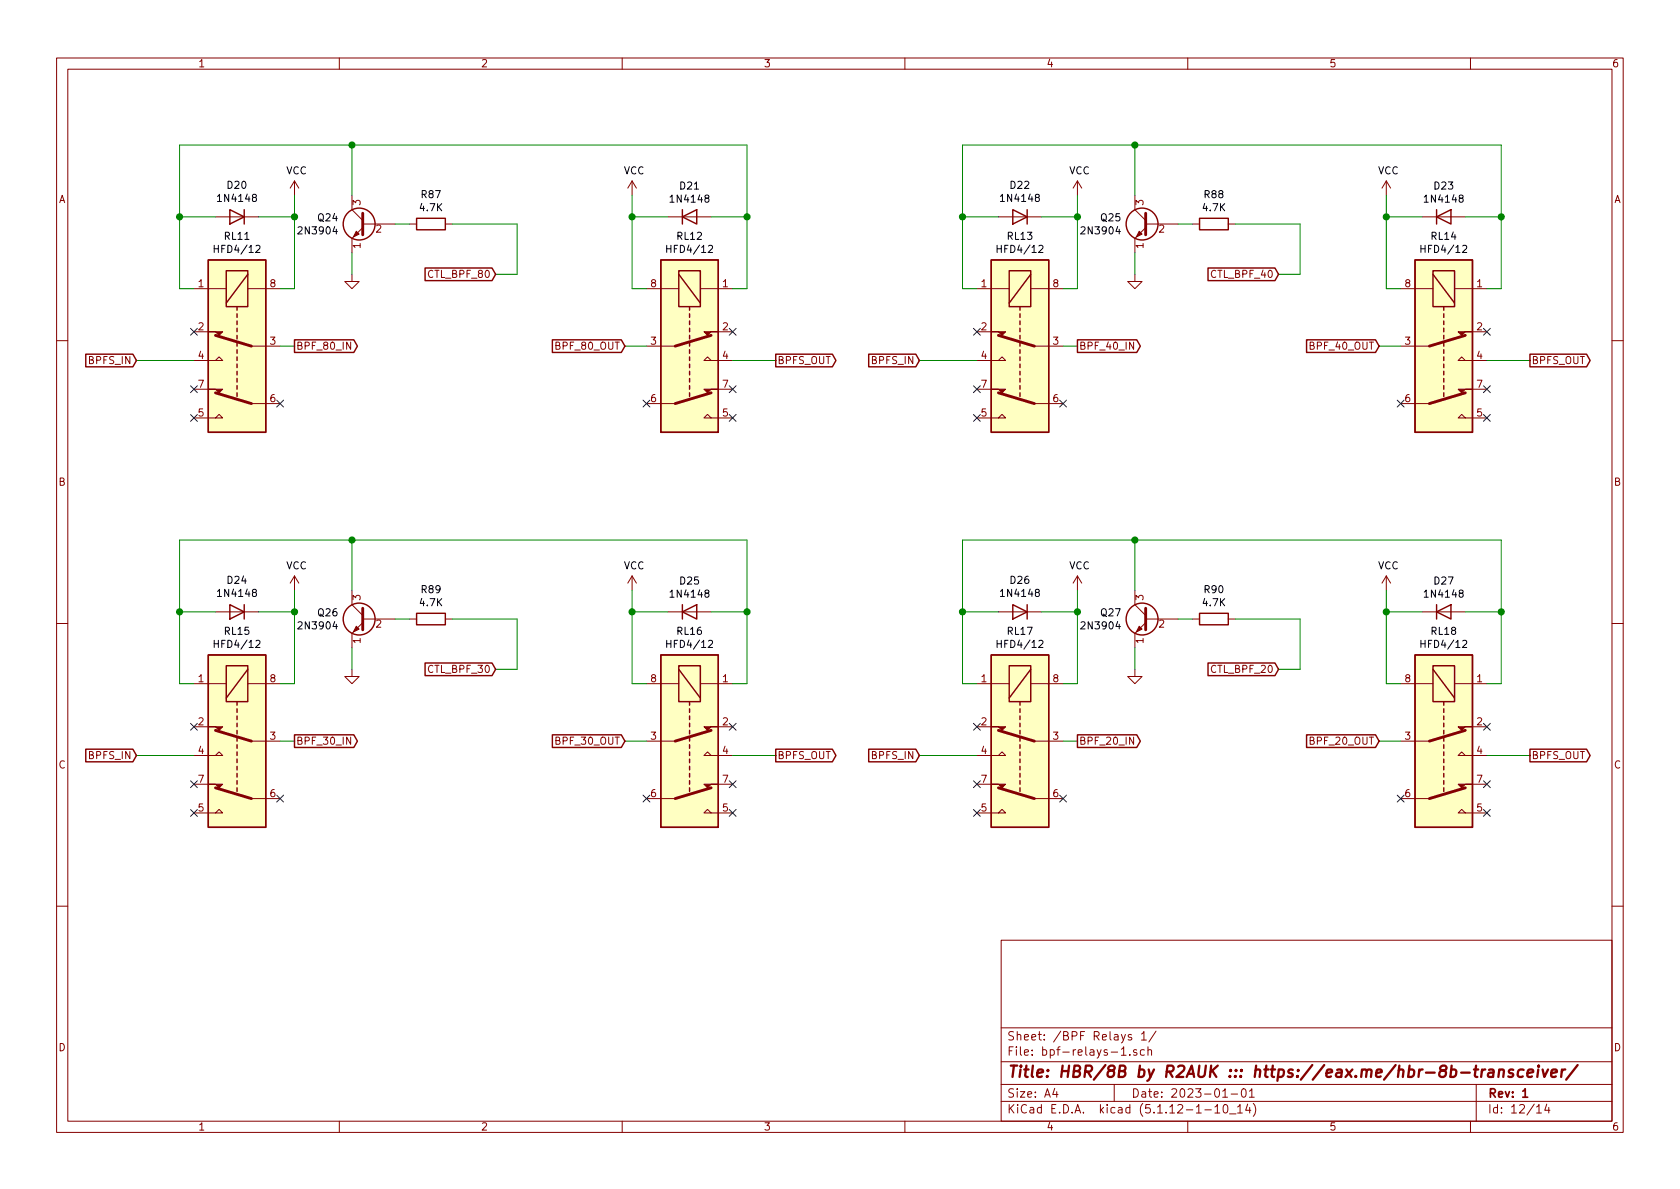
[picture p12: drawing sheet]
EESchema Schematic File Version 4
EELAYER 30 0
EELAYER END
$Descr A4 11693 8268
encoding utf-8
Sheet 12 14
Title "HBR/8B by R2AUK ::: https://eax.me/hbr-8b-transceiver/"
Date "2023-01-01"
Rev "1"
Comp ""
Comment1 ""
Comment2 ""
Comment3 ""
Comment4 ""
$EndDescr
$Comp
L Relay:G2RL-2-ASI-DC5 RL?
U 1 1
P 1650 2400
AR Path="/62866BC1/63BBBF05" Ref="RL?"  Part="1" 
AR Path="/63A27CB7/63BBBF05" Ref="RL?"  Part="1" 
AR Path="/63B927EB/63BBBF05" Ref="RL11"  Part="1" 
F 0 "RL11" V 883 2400 50  0000 C CNN
F 1 "HFD4/12" V 974 2400 50  0000 C CNN
F 2 "Relay_THT:Relay_DPDT_Omron_G2RL" H 2300 2350 50  0001 L CNN
F 3 "" H 1650 2400 50  0001 C CNN
	1    1650 2400
	0    -1   1    0   
$EndComp
NoConn ~ 1350 2700
NoConn ~ 1950 2800
NoConn ~ 1350 2900
$Comp
L Relay:G2RL-2-ASI-DC5 RL?
U 1 1
P 4800 2400
AR Path="/62866BC1/63BBBF0E" Ref="RL?"  Part="1" 
AR Path="/63A27CB7/63BBBF0E" Ref="RL?"  Part="1" 
AR Path="/63B927EB/63BBBF0E" Ref="RL12"  Part="1" 
F 0 "RL12" V 4033 2400 50  0000 C CNN
F 1 "HFD4/12" V 4124 2400 50  0000 C CNN
F 2 "Relay_THT:Relay_DPDT_Omron_G2RL" H 5450 2350 50  0001 L CNN
F 3 "" H 4800 2400 50  0001 C CNN
	1    4800 2400
	0    1    1    0   
$EndComp
NoConn ~ 4500 2800
NoConn ~ 5100 2700
NoConn ~ 5100 2900
NoConn ~ 5100 2300
NoConn ~ 1350 2300
$Comp
L power:VCC #PWR?
U 1 1
P 2050 1350
AR Path="/62866BC1/63BBBF19" Ref="#PWR?"  Part="1" 
AR Path="/63A27CB7/63BBBF19" Ref="#PWR?"  Part="1" 
AR Path="/63B927EB/63BBBF19" Ref="#PWR0177"  Part="1" 
F 0 "#PWR0177" H 2050 1200 50  0001 C CNN
F 1 "VCC" H 2065 1523 50  0000 C CNN
F 2 "" H 2050 1350 50  0001 C CNN
F 3 "" H 2050 1350 50  0001 C CNN
	1    2050 1350
	1    0    0    -1  
$EndComp
$Comp
L power:VCC #PWR?
U 1 1
P 4400 1350
AR Path="/62866BC1/63BBBF1F" Ref="#PWR?"  Part="1" 
AR Path="/63A27CB7/63BBBF1F" Ref="#PWR?"  Part="1" 
AR Path="/63B927EB/63BBBF1F" Ref="#PWR0178"  Part="1" 
F 0 "#PWR0178" H 4400 1200 50  0001 C CNN
F 1 "VCC" H 4415 1523 50  0000 C CNN
F 2 "" H 4400 1350 50  0001 C CNN
F 3 "" H 4400 1350 50  0001 C CNN
	1    4400 1350
	1    0    0    -1  
$EndComp
$Comp
L Diode:1N4007 D?
U 1 1
P 4800 1500
AR Path="/62866BC1/63BBBF25" Ref="D?"  Part="1" 
AR Path="/63A27CB7/63BBBF25" Ref="D?"  Part="1" 
AR Path="/63B927EB/63BBBF25" Ref="D21"  Part="1" 
F 0 "D21" H 4800 1717 50  0000 C CNN
F 1 "1N4148" H 4800 1626 50  0000 C CNN
F 2 "Diode_THT:D_DO-41_SOD81_P10.16mm_Horizontal" H 4800 1325 50  0001 C CNN
F 3 "" H 4800 1500 50  0001 C CNN
	1    4800 1500
	1    0    0    -1  
$EndComp
$Comp
L Diode:1N4007 D?
U 1 1
P 1650 1500
AR Path="/62866BC1/63BBBF2B" Ref="D?"  Part="1" 
AR Path="/63A27CB7/63BBBF2B" Ref="D?"  Part="1" 
AR Path="/63B927EB/63BBBF2B" Ref="D20"  Part="1" 
F 0 "D20" H 1650 1283 50  0000 C CNN
F 1 "1N4148" H 1650 1374 50  0000 C CNN
F 2 "Diode_THT:D_DO-41_SOD81_P10.16mm_Horizontal" H 1650 1325 50  0001 C CNN
F 3 "" H 1650 1500 50  0001 C CNN
	1    1650 1500
	-1   0    0    1   
$EndComp
Wire Wire Line
	1950 2000 2050 2000
Wire Wire Line
	2050 2000 2050 1500
Wire Wire Line
	1800 1500 2050 1500
Connection ~ 2050 1500
Wire Wire Line
	2050 1500 2050 1350
Wire Wire Line
	4500 2000 4400 2000
Wire Wire Line
	4400 2000 4400 1500
Wire Wire Line
	4650 1500 4400 1500
Connection ~ 4400 1500
Wire Wire Line
	4400 1500 4400 1350
Wire Wire Line
	1350 2000 1250 2000
Wire Wire Line
	1250 2000 1250 1500
Wire Wire Line
	1250 1500 1500 1500
Wire Wire Line
	1250 1500 1250 1000
Connection ~ 1250 1500
Wire Wire Line
	4950 1500 5200 1500
Wire Wire Line
	5200 2000 5200 1500
Wire Wire Line
	5200 2000 5100 2000
Connection ~ 5200 1500
Wire Wire Line
	5200 1500 5200 1000
$Comp
L Transistor_BJT:2N3904 Q?
U 1 1
P 2550 1550
AR Path="/62866BC1/63BBBF45" Ref="Q?"  Part="1" 
AR Path="/63A27CB7/63BBBF45" Ref="Q?"  Part="1" 
AR Path="/63B927EB/63BBBF45" Ref="Q24"  Part="1" 
F 0 "Q24" H 2741 1596 50  0000 L CNN
F 1 "2N3904" H 2741 1505 50  0000 L CNN
F 2 "Package_TO_SOT_THT:TO-92_Inline" H 2750 1475 50  0001 L CIN
F 3 "https://www.fairchildsemi.com/datasheets/2N/2N3904.pdf" H 2550 1550 50  0001 L CNN
	1    2550 1550
	-1   0    0    -1  
$EndComp
$Comp
L power:GND #PWR?
U 1 1
P 2450 1900
AR Path="/62866BC1/63BBBF4B" Ref="#PWR?"  Part="1" 
AR Path="/63A27CB7/63BBBF4B" Ref="#PWR?"  Part="1" 
AR Path="/63B927EB/63BBBF4B" Ref="#PWR0181"  Part="1" 
F 0 "#PWR0181" H 2450 1650 50  0001 C CNN
F 1 "GND" H 2455 1727 50  0001 C CNN
F 2 "" H 2450 1900 50  0001 C CNN
F 3 "" H 2450 1900 50  0001 C CNN
	1    2450 1900
	1    0    0    -1  
$EndComp
Wire Wire Line
	2450 1900 2450 1750
$Comp
L Device:R R?
U 1 1
P 3000 1550
AR Path="/62866BC1/63BBBF52" Ref="R?"  Part="1" 
AR Path="/63A27CB7/63BBBF52" Ref="R?"  Part="1" 
AR Path="/63B927EB/63BBBF52" Ref="R87"  Part="1" 
F 0 "R87" V 2793 1550 50  0000 C CNN
F 1 "4.7K" V 2884 1550 50  0000 C CNN
F 2 "" V 2930 1550 50  0001 C CNN
F 3 "~" H 3000 1550 50  0001 C CNN
	1    3000 1550
	0    1    1    0   
$EndComp
Wire Wire Line
	2850 1550 2750 1550
Text GLabel 3450 1900 0    50   Input ~ 0
CTL_BPF_80
Text GLabel 5400 2500 2    50   Output ~ 0
BPFS_OUT
Text GLabel 950  2500 0    50   Input ~ 0
BPFS_IN
Wire Wire Line
	5400 2500 5100 2500
Wire Wire Line
	950  2500 1350 2500
Wire Wire Line
	1250 1000 2450 1000
Text GLabel 2050 2400 2    50   Output ~ 0
BPF_80_IN
Text GLabel 4350 2400 0    50   Input ~ 0
BPF_80_OUT
Wire Wire Line
	4350 2400 4500 2400
Wire Wire Line
	2050 2400 1950 2400
Wire Wire Line
	2450 1000 2450 1350
Wire Wire Line
	3600 1550 3600 1900
Wire Wire Line
	3600 1900 3450 1900
Wire Wire Line
	3150 1550 3600 1550
$Comp
L Relay:G2RL-2-ASI-DC5 RL?
U 1 1
P 1650 5150
AR Path="/62866BC1/63BBBF67" Ref="RL?"  Part="1" 
AR Path="/63A27CB7/63BBBF67" Ref="RL?"  Part="1" 
AR Path="/63B927EB/63BBBF67" Ref="RL15"  Part="1" 
F 0 "RL15" V 883 5150 50  0000 C CNN
F 1 "HFD4/12" V 974 5150 50  0000 C CNN
F 2 "Relay_THT:Relay_DPDT_Omron_G2RL" H 2300 5100 50  0001 L CNN
F 3 "" H 1650 5150 50  0001 C CNN
	1    1650 5150
	0    -1   1    0   
$EndComp
NoConn ~ 1350 5450
NoConn ~ 1950 5550
NoConn ~ 1350 5650
$Comp
L Relay:G2RL-2-ASI-DC5 RL?
U 1 1
P 4800 5150
AR Path="/62866BC1/63BBBF70" Ref="RL?"  Part="1" 
AR Path="/63A27CB7/63BBBF70" Ref="RL?"  Part="1" 
AR Path="/63B927EB/63BBBF70" Ref="RL16"  Part="1" 
F 0 "RL16" V 4033 5150 50  0000 C CNN
F 1 "HFD4/12" V 4124 5150 50  0000 C CNN
F 2 "Relay_THT:Relay_DPDT_Omron_G2RL" H 5450 5100 50  0001 L CNN
F 3 "" H 4800 5150 50  0001 C CNN
	1    4800 5150
	0    1    1    0   
$EndComp
NoConn ~ 4500 5550
NoConn ~ 5100 5450
NoConn ~ 5100 5650
NoConn ~ 5100 5050
NoConn ~ 1350 5050
$Comp
L power:VCC #PWR?
U 1 1
P 2050 4100
AR Path="/62866BC1/63BBBF7B" Ref="#PWR?"  Part="1" 
AR Path="/63A27CB7/63BBBF7B" Ref="#PWR?"  Part="1" 
AR Path="/63B927EB/63BBBF7B" Ref="#PWR0183"  Part="1" 
F 0 "#PWR0183" H 2050 3950 50  0001 C CNN
F 1 "VCC" H 2065 4273 50  0000 C CNN
F 2 "" H 2050 4100 50  0001 C CNN
F 3 "" H 2050 4100 50  0001 C CNN
	1    2050 4100
	1    0    0    -1  
$EndComp
$Comp
L power:VCC #PWR?
U 1 1
P 4400 4100
AR Path="/62866BC1/63BBBF81" Ref="#PWR?"  Part="1" 
AR Path="/63A27CB7/63BBBF81" Ref="#PWR?"  Part="1" 
AR Path="/63B927EB/63BBBF81" Ref="#PWR0184"  Part="1" 
F 0 "#PWR0184" H 4400 3950 50  0001 C CNN
F 1 "VCC" H 4415 4273 50  0000 C CNN
F 2 "" H 4400 4100 50  0001 C CNN
F 3 "" H 4400 4100 50  0001 C CNN
	1    4400 4100
	1    0    0    -1  
$EndComp
$Comp
L Diode:1N4007 D?
U 1 1
P 4800 4250
AR Path="/62866BC1/63BBBF87" Ref="D?"  Part="1" 
AR Path="/63A27CB7/63BBBF87" Ref="D?"  Part="1" 
AR Path="/63B927EB/63BBBF87" Ref="D25"  Part="1" 
F 0 "D25" H 4800 4467 50  0000 C CNN
F 1 "1N4148" H 4800 4376 50  0000 C CNN
F 2 "Diode_THT:D_DO-41_SOD81_P10.16mm_Horizontal" H 4800 4075 50  0001 C CNN
F 3 "" H 4800 4250 50  0001 C CNN
	1    4800 4250
	1    0    0    -1  
$EndComp
$Comp
L Diode:1N4007 D?
U 1 1
P 1650 4250
AR Path="/62866BC1/63BBBF8D" Ref="D?"  Part="1" 
AR Path="/63A27CB7/63BBBF8D" Ref="D?"  Part="1" 
AR Path="/63B927EB/63BBBF8D" Ref="D24"  Part="1" 
F 0 "D24" H 1650 4033 50  0000 C CNN
F 1 "1N4148" H 1650 4124 50  0000 C CNN
F 2 "Diode_THT:D_DO-41_SOD81_P10.16mm_Horizontal" H 1650 4075 50  0001 C CNN
F 3 "" H 1650 4250 50  0001 C CNN
	1    1650 4250
	-1   0    0    1   
$EndComp
Wire Wire Line
	1950 4750 2050 4750
Wire Wire Line
	2050 4750 2050 4250
Wire Wire Line
	1800 4250 2050 4250
Connection ~ 2050 4250
Wire Wire Line
	2050 4250 2050 4100
Wire Wire Line
	4500 4750 4400 4750
Wire Wire Line
	4400 4750 4400 4250
Wire Wire Line
	4650 4250 4400 4250
Connection ~ 4400 4250
Wire Wire Line
	4400 4250 4400 4100
Wire Wire Line
	1350 4750 1250 4750
Wire Wire Line
	1250 4750 1250 4250
Wire Wire Line
	1250 4250 1500 4250
Wire Wire Line
	1250 4250 1250 3750
Connection ~ 1250 4250
Wire Wire Line
	4950 4250 5200 4250
Wire Wire Line
	5200 4750 5200 4250
Wire Wire Line
	5200 4750 5100 4750
Connection ~ 5200 4250
Wire Wire Line
	5200 4250 5200 3750
$Comp
L Transistor_BJT:2N3904 Q?
U 1 1
P 2550 4300
AR Path="/62866BC1/63BBBFA7" Ref="Q?"  Part="1" 
AR Path="/63A27CB7/63BBBFA7" Ref="Q?"  Part="1" 
AR Path="/63B927EB/63BBBFA7" Ref="Q26"  Part="1" 
F 0 "Q26" H 2741 4346 50  0000 L CNN
F 1 "2N3904" H 2741 4255 50  0000 L CNN
F 2 "Package_TO_SOT_THT:TO-92_Inline" H 2750 4225 50  0001 L CIN
F 3 "https://www.fairchildsemi.com/datasheets/2N/2N3904.pdf" H 2550 4300 50  0001 L CNN
	1    2550 4300
	-1   0    0    -1  
$EndComp
$Comp
L power:GND #PWR?
U 1 1
P 2450 4650
AR Path="/62866BC1/63BBBFAD" Ref="#PWR?"  Part="1" 
AR Path="/63A27CB7/63BBBFAD" Ref="#PWR?"  Part="1" 
AR Path="/63B927EB/63BBBFAD" Ref="#PWR0187"  Part="1" 
F 0 "#PWR0187" H 2450 4400 50  0001 C CNN
F 1 "GND" H 2455 4477 50  0001 C CNN
F 2 "" H 2450 4650 50  0001 C CNN
F 3 "" H 2450 4650 50  0001 C CNN
	1    2450 4650
	1    0    0    -1  
$EndComp
Wire Wire Line
	2450 4650 2450 4500
$Comp
L Device:R R?
U 1 1
P 3000 4300
AR Path="/62866BC1/63BBBFB4" Ref="R?"  Part="1" 
AR Path="/63A27CB7/63BBBFB4" Ref="R?"  Part="1" 
AR Path="/63B927EB/63BBBFB4" Ref="R89"  Part="1" 
F 0 "R89" V 2793 4300 50  0000 C CNN
F 1 "4.7K" V 2884 4300 50  0000 C CNN
F 2 "" V 2930 4300 50  0001 C CNN
F 3 "~" H 3000 4300 50  0001 C CNN
	1    3000 4300
	0    1    1    0   
$EndComp
Wire Wire Line
	2850 4300 2750 4300
Text GLabel 3450 4650 0    50   Input ~ 0
CTL_BPF_30
Text GLabel 5400 5250 2    50   Output ~ 0
BPFS_OUT
Text GLabel 950  5250 0    50   Input ~ 0
BPFS_IN
Wire Wire Line
	5400 5250 5100 5250
Wire Wire Line
	950  5250 1350 5250
Wire Wire Line
	1250 3750 2450 3750
Text GLabel 2050 5150 2    50   Output ~ 0
BPF_30_IN
Text GLabel 4350 5150 0    50   Input ~ 0
BPF_30_OUT
Wire Wire Line
	4350 5150 4500 5150
Wire Wire Line
	2050 5150 1950 5150
Wire Wire Line
	2450 3750 2450 4100
Wire Wire Line
	3600 4300 3600 4650
Wire Wire Line
	3600 4650 3450 4650
Wire Wire Line
	3150 4300 3600 4300
$Comp
L Relay:G2RL-2-ASI-DC5 RL?
U 1 1
P 7100 2400
AR Path="/62866BC1/63BBBFC9" Ref="RL?"  Part="1" 
AR Path="/63A27CB7/63BBBFC9" Ref="RL?"  Part="1" 
AR Path="/63B927EB/63BBBFC9" Ref="RL13"  Part="1" 
F 0 "RL13" V 6333 2400 50  0000 C CNN
F 1 "HFD4/12" V 6424 2400 50  0000 C CNN
F 2 "Relay_THT:Relay_DPDT_Omron_G2RL" H 7750 2350 50  0001 L CNN
F 3 "" H 7100 2400 50  0001 C CNN
	1    7100 2400
	0    -1   1    0   
$EndComp
NoConn ~ 6800 2700
NoConn ~ 7400 2800
NoConn ~ 6800 2900
NoConn ~ 6800 2300
$Comp
L power:VCC #PWR?
U 1 1
P 7500 1350
AR Path="/62866BC1/63BBBFD3" Ref="#PWR?"  Part="1" 
AR Path="/63A27CB7/63BBBFD3" Ref="#PWR?"  Part="1" 
AR Path="/63B927EB/63BBBFD3" Ref="#PWR0179"  Part="1" 
F 0 "#PWR0179" H 7500 1200 50  0001 C CNN
F 1 "VCC" H 7515 1523 50  0000 C CNN
F 2 "" H 7500 1350 50  0001 C CNN
F 3 "" H 7500 1350 50  0001 C CNN
	1    7500 1350
	1    0    0    -1  
$EndComp
$Comp
L Diode:1N4007 D?
U 1 1
P 7100 1500
AR Path="/62866BC1/63BBBFD9" Ref="D?"  Part="1" 
AR Path="/63A27CB7/63BBBFD9" Ref="D?"  Part="1" 
AR Path="/63B927EB/63BBBFD9" Ref="D22"  Part="1" 
F 0 "D22" H 7100 1283 50  0000 C CNN
F 1 "1N4148" H 7100 1374 50  0000 C CNN
F 2 "Diode_THT:D_DO-41_SOD81_P10.16mm_Horizontal" H 7100 1325 50  0001 C CNN
F 3 "" H 7100 1500 50  0001 C CNN
	1    7100 1500
	-1   0    0    1   
$EndComp
Wire Wire Line
	7400 2000 7500 2000
Wire Wire Line
	7500 2000 7500 1500
Wire Wire Line
	7250 1500 7500 1500
Connection ~ 7500 1500
Wire Wire Line
	7500 1500 7500 1350
Wire Wire Line
	6800 2000 6700 2000
Wire Wire Line
	6700 2000 6700 1500
Wire Wire Line
	6700 1500 6950 1500
Wire Wire Line
	6700 1500 6700 1000
Connection ~ 6700 1500
$Comp
L Transistor_BJT:2N3904 Q?
U 1 1
P 8000 1550
AR Path="/62866BC1/63BBBFE9" Ref="Q?"  Part="1" 
AR Path="/63A27CB7/63BBBFE9" Ref="Q?"  Part="1" 
AR Path="/63B927EB/63BBBFE9" Ref="Q25"  Part="1" 
F 0 "Q25" H 8191 1596 50  0000 L CNN
F 1 "2N3904" H 8191 1505 50  0000 L CNN
F 2 "Package_TO_SOT_THT:TO-92_Inline" H 8200 1475 50  0001 L CIN
F 3 "https://www.fairchildsemi.com/datasheets/2N/2N3904.pdf" H 8000 1550 50  0001 L CNN
	1    8000 1550
	-1   0    0    -1  
$EndComp
$Comp
L power:GND #PWR?
U 1 1
P 7900 1900
AR Path="/62866BC1/63BBBFEF" Ref="#PWR?"  Part="1" 
AR Path="/63A27CB7/63BBBFEF" Ref="#PWR?"  Part="1" 
AR Path="/63B927EB/63BBBFEF" Ref="#PWR0182"  Part="1" 
F 0 "#PWR0182" H 7900 1650 50  0001 C CNN
F 1 "GND" H 7905 1727 50  0001 C CNN
F 2 "" H 7900 1900 50  0001 C CNN
F 3 "" H 7900 1900 50  0001 C CNN
	1    7900 1900
	1    0    0    -1  
$EndComp
Wire Wire Line
	7900 1900 7900 1750
$Comp
L Device:R R?
U 1 1
P 8450 1550
AR Path="/62866BC1/63BBBFF6" Ref="R?"  Part="1" 
AR Path="/63A27CB7/63BBBFF6" Ref="R?"  Part="1" 
AR Path="/63B927EB/63BBBFF6" Ref="R88"  Part="1" 
F 0 "R88" V 8243 1550 50  0000 C CNN
F 1 "4.7K" V 8334 1550 50  0000 C CNN
F 2 "" V 8380 1550 50  0001 C CNN
F 3 "~" H 8450 1550 50  0001 C CNN
	1    8450 1550
	0    1    1    0   
$EndComp
Wire Wire Line
	8300 1550 8200 1550
Text GLabel 8900 1900 0    50   Input ~ 0
CTL_BPF_40
Text GLabel 6400 2500 0    50   Input ~ 0
BPFS_IN
Wire Wire Line
	6400 2500 6800 2500
Wire Wire Line
	6700 1000 7900 1000
Text GLabel 7500 2400 2    50   Output ~ 0
BPF_40_IN
Wire Wire Line
	7500 2400 7400 2400
Wire Wire Line
	7900 1000 7900 1350
Wire Wire Line
	9050 1550 9050 1900
Wire Wire Line
	9050 1900 8900 1900
Wire Wire Line
	8600 1550 9050 1550
$Comp
L Relay:G2RL-2-ASI-DC5 RL?
U 1 1
P 7100 5150
AR Path="/62866BC1/63BBC007" Ref="RL?"  Part="1" 
AR Path="/63A27CB7/63BBC007" Ref="RL?"  Part="1" 
AR Path="/63B927EB/63BBC007" Ref="RL17"  Part="1" 
F 0 "RL17" V 6333 5150 50  0000 C CNN
F 1 "HFD4/12" V 6424 5150 50  0000 C CNN
F 2 "Relay_THT:Relay_DPDT_Omron_G2RL" H 7750 5100 50  0001 L CNN
F 3 "" H 7100 5150 50  0001 C CNN
	1    7100 5150
	0    -1   1    0   
$EndComp
NoConn ~ 6800 5450
NoConn ~ 7400 5550
NoConn ~ 6800 5650
$Comp
L Relay:G2RL-2-ASI-DC5 RL?
U 1 1
P 10050 5150
AR Path="/62866BC1/63BBC010" Ref="RL?"  Part="1" 
AR Path="/63A27CB7/63BBC010" Ref="RL?"  Part="1" 
AR Path="/63B927EB/63BBC010" Ref="RL18"  Part="1" 
F 0 "RL18" V 9283 5150 50  0000 C CNN
F 1 "HFD4/12" V 9374 5150 50  0000 C CNN
F 2 "Relay_THT:Relay_DPDT_Omron_G2RL" H 10700 5100 50  0001 L CNN
F 3 "" H 10050 5150 50  0001 C CNN
	1    10050 5150
	0    1    1    0   
$EndComp
NoConn ~ 9750 5550
NoConn ~ 10350 5450
NoConn ~ 10350 5650
NoConn ~ 10350 5050
NoConn ~ 6800 5050
$Comp
L power:VCC #PWR?
U 1 1
P 7500 4100
AR Path="/62866BC1/63BBC01B" Ref="#PWR?"  Part="1" 
AR Path="/63A27CB7/63BBC01B" Ref="#PWR?"  Part="1" 
AR Path="/63B927EB/63BBC01B" Ref="#PWR0185"  Part="1" 
F 0 "#PWR0185" H 7500 3950 50  0001 C CNN
F 1 "VCC" H 7515 4273 50  0000 C CNN
F 2 "" H 7500 4100 50  0001 C CNN
F 3 "" H 7500 4100 50  0001 C CNN
	1    7500 4100
	1    0    0    -1  
$EndComp
$Comp
L power:VCC #PWR?
U 1 1
P 9650 4100
AR Path="/62866BC1/63BBC021" Ref="#PWR?"  Part="1" 
AR Path="/63A27CB7/63BBC021" Ref="#PWR?"  Part="1" 
AR Path="/63B927EB/63BBC021" Ref="#PWR0186"  Part="1" 
F 0 "#PWR0186" H 9650 3950 50  0001 C CNN
F 1 "VCC" H 9665 4273 50  0000 C CNN
F 2 "" H 9650 4100 50  0001 C CNN
F 3 "" H 9650 4100 50  0001 C CNN
	1    9650 4100
	1    0    0    -1  
$EndComp
$Comp
L Diode:1N4007 D?
U 1 1
P 10050 4250
AR Path="/62866BC1/63BBC027" Ref="D?"  Part="1" 
AR Path="/63A27CB7/63BBC027" Ref="D?"  Part="1" 
AR Path="/63B927EB/63BBC027" Ref="D27"  Part="1" 
F 0 "D27" H 10050 4467 50  0000 C CNN
F 1 "1N4148" H 10050 4376 50  0000 C CNN
F 2 "Diode_THT:D_DO-41_SOD81_P10.16mm_Horizontal" H 10050 4075 50  0001 C CNN
F 3 "" H 10050 4250 50  0001 C CNN
	1    10050 4250
	1    0    0    -1  
$EndComp
$Comp
L Diode:1N4007 D?
U 1 1
P 7100 4250
AR Path="/62866BC1/63BBC02D" Ref="D?"  Part="1" 
AR Path="/63A27CB7/63BBC02D" Ref="D?"  Part="1" 
AR Path="/63B927EB/63BBC02D" Ref="D26"  Part="1" 
F 0 "D26" H 7100 4033 50  0000 C CNN
F 1 "1N4148" H 7100 4124 50  0000 C CNN
F 2 "Diode_THT:D_DO-41_SOD81_P10.16mm_Horizontal" H 7100 4075 50  0001 C CNN
F 3 "" H 7100 4250 50  0001 C CNN
	1    7100 4250
	-1   0    0    1   
$EndComp
Wire Wire Line
	7400 4750 7500 4750
Wire Wire Line
	7500 4750 7500 4250
Wire Wire Line
	7250 4250 7500 4250
Connection ~ 7500 4250
Wire Wire Line
	7500 4250 7500 4100
Wire Wire Line
	9750 4750 9650 4750
Wire Wire Line
	9650 4750 9650 4250
Wire Wire Line
	9900 4250 9650 4250
Connection ~ 9650 4250
Wire Wire Line
	9650 4250 9650 4100
Wire Wire Line
	6800 4750 6700 4750
Wire Wire Line
	6700 4750 6700 4250
Wire Wire Line
	6700 4250 6950 4250
Wire Wire Line
	6700 4250 6700 3750
Connection ~ 6700 4250
Wire Wire Line
	10200 4250 10450 4250
Wire Wire Line
	10450 4750 10450 4250
Wire Wire Line
	10450 4750 10350 4750
Connection ~ 10450 4250
Wire Wire Line
	10450 4250 10450 3750
$Comp
L Transistor_BJT:2N3904 Q?
U 1 1
P 8000 4300
AR Path="/62866BC1/63BBC047" Ref="Q?"  Part="1" 
AR Path="/63A27CB7/63BBC047" Ref="Q?"  Part="1" 
AR Path="/63B927EB/63BBC047" Ref="Q27"  Part="1" 
F 0 "Q27" H 8191 4346 50  0000 L CNN
F 1 "2N3904" H 8191 4255 50  0000 L CNN
F 2 "Package_TO_SOT_THT:TO-92_Inline" H 8200 4225 50  0001 L CIN
F 3 "https://www.fairchildsemi.com/datasheets/2N/2N3904.pdf" H 8000 4300 50  0001 L CNN
	1    8000 4300
	-1   0    0    -1  
$EndComp
$Comp
L power:GND #PWR?
U 1 1
P 7900 4650
AR Path="/62866BC1/63BBC04D" Ref="#PWR?"  Part="1" 
AR Path="/63A27CB7/63BBC04D" Ref="#PWR?"  Part="1" 
AR Path="/63B927EB/63BBC04D" Ref="#PWR0188"  Part="1" 
F 0 "#PWR0188" H 7900 4400 50  0001 C CNN
F 1 "GND" H 7905 4477 50  0001 C CNN
F 2 "" H 7900 4650 50  0001 C CNN
F 3 "" H 7900 4650 50  0001 C CNN
	1    7900 4650
	1    0    0    -1  
$EndComp
Wire Wire Line
	7900 4650 7900 4500
$Comp
L Device:R R?
U 1 1
P 8450 4300
AR Path="/62866BC1/63BBC054" Ref="R?"  Part="1" 
AR Path="/63A27CB7/63BBC054" Ref="R?"  Part="1" 
AR Path="/63B927EB/63BBC054" Ref="R90"  Part="1" 
F 0 "R90" V 8243 4300 50  0000 C CNN
F 1 "4.7K" V 8334 4300 50  0000 C CNN
F 2 "" V 8380 4300 50  0001 C CNN
F 3 "~" H 8450 4300 50  0001 C CNN
	1    8450 4300
	0    1    1    0   
$EndComp
Wire Wire Line
	8300 4300 8200 4300
Text GLabel 8900 4650 0    50   Input ~ 0
CTL_BPF_20
Text GLabel 10650 5250 2    50   Output ~ 0
BPFS_OUT
Text GLabel 6400 5250 0    50   Input ~ 0
BPFS_IN
Wire Wire Line
	10650 5250 10350 5250
Wire Wire Line
	6400 5250 6800 5250
Wire Wire Line
	6700 3750 7900 3750
Text GLabel 7500 5150 2    50   Output ~ 0
BPF_20_IN
Text GLabel 9600 5150 0    50   Input ~ 0
BPF_20_OUT
Wire Wire Line
	9600 5150 9750 5150
Wire Wire Line
	7500 5150 7400 5150
Wire Wire Line
	7900 3750 7900 4100
Wire Wire Line
	9050 4300 9050 4650
Wire Wire Line
	9050 4650 8900 4650
Wire Wire Line
	8600 4300 9050 4300
Wire Wire Line
	9600 2400 9750 2400
Text GLabel 9600 2400 0    50   Input ~ 0
BPF_40_OUT
Wire Wire Line
	10650 2500 10350 2500
Text GLabel 10650 2500 2    50   Output ~ 0
BPFS_OUT
Wire Wire Line
	10450 1500 10450 1000
Connection ~ 10450 1500
Wire Wire Line
	10450 2000 10350 2000
Wire Wire Line
	10450 2000 10450 1500
Wire Wire Line
	10200 1500 10450 1500
Wire Wire Line
	9650 1500 9650 1350
Connection ~ 9650 1500
Wire Wire Line
	9900 1500 9650 1500
Wire Wire Line
	9650 2000 9650 1500
Wire Wire Line
	9750 2000 9650 2000
$Comp
L Diode:1N4007 D?
U 1 1
P 10050 1500
AR Path="/62866BC1/63BBC077" Ref="D?"  Part="1" 
AR Path="/63A27CB7/63BBC077" Ref="D?"  Part="1" 
AR Path="/63B927EB/63BBC077" Ref="D23"  Part="1" 
F 0 "D23" H 10050 1717 50  0000 C CNN
F 1 "1N4148" H 10050 1626 50  0000 C CNN
F 2 "Diode_THT:D_DO-41_SOD81_P10.16mm_Horizontal" H 10050 1325 50  0001 C CNN
F 3 "" H 10050 1500 50  0001 C CNN
	1    10050 1500
	1    0    0    -1  
$EndComp
$Comp
L power:VCC #PWR?
U 1 1
P 9650 1350
AR Path="/62866BC1/63BBC07D" Ref="#PWR?"  Part="1" 
AR Path="/63A27CB7/63BBC07D" Ref="#PWR?"  Part="1" 
AR Path="/63B927EB/63BBC07D" Ref="#PWR0180"  Part="1" 
F 0 "#PWR0180" H 9650 1200 50  0001 C CNN
F 1 "VCC" H 9665 1523 50  0000 C CNN
F 2 "" H 9650 1350 50  0001 C CNN
F 3 "" H 9650 1350 50  0001 C CNN
	1    9650 1350
	1    0    0    -1  
$EndComp
NoConn ~ 10350 2300
NoConn ~ 10350 2900
NoConn ~ 10350 2700
NoConn ~ 9750 2800
$Comp
L Relay:G2RL-2-ASI-DC5 RL?
U 1 1
P 10050 2400
AR Path="/62866BC1/63BBC087" Ref="RL?"  Part="1" 
AR Path="/63A27CB7/63BBC087" Ref="RL?"  Part="1" 
AR Path="/63B927EB/63BBC087" Ref="RL14"  Part="1" 
F 0 "RL14" V 9283 2400 50  0000 C CNN
F 1 "HFD4/12" V 9374 2400 50  0000 C CNN
F 2 "Relay_THT:Relay_DPDT_Omron_G2RL" H 10700 2350 50  0001 L CNN
F 3 "" H 10050 2400 50  0001 C CNN
	1    10050 2400
	0    1    1    0   
$EndComp
Wire Wire Line
	7900 1000 10450 1000
Connection ~ 7900 1000
Wire Wire Line
	7900 3750 10450 3750
Connection ~ 7900 3750
Wire Wire Line
	2450 1000 5200 1000
Connection ~ 2450 1000
Wire Wire Line
	2450 3750 5200 3750
Connection ~ 2450 3750
$EndSCHEMATC
